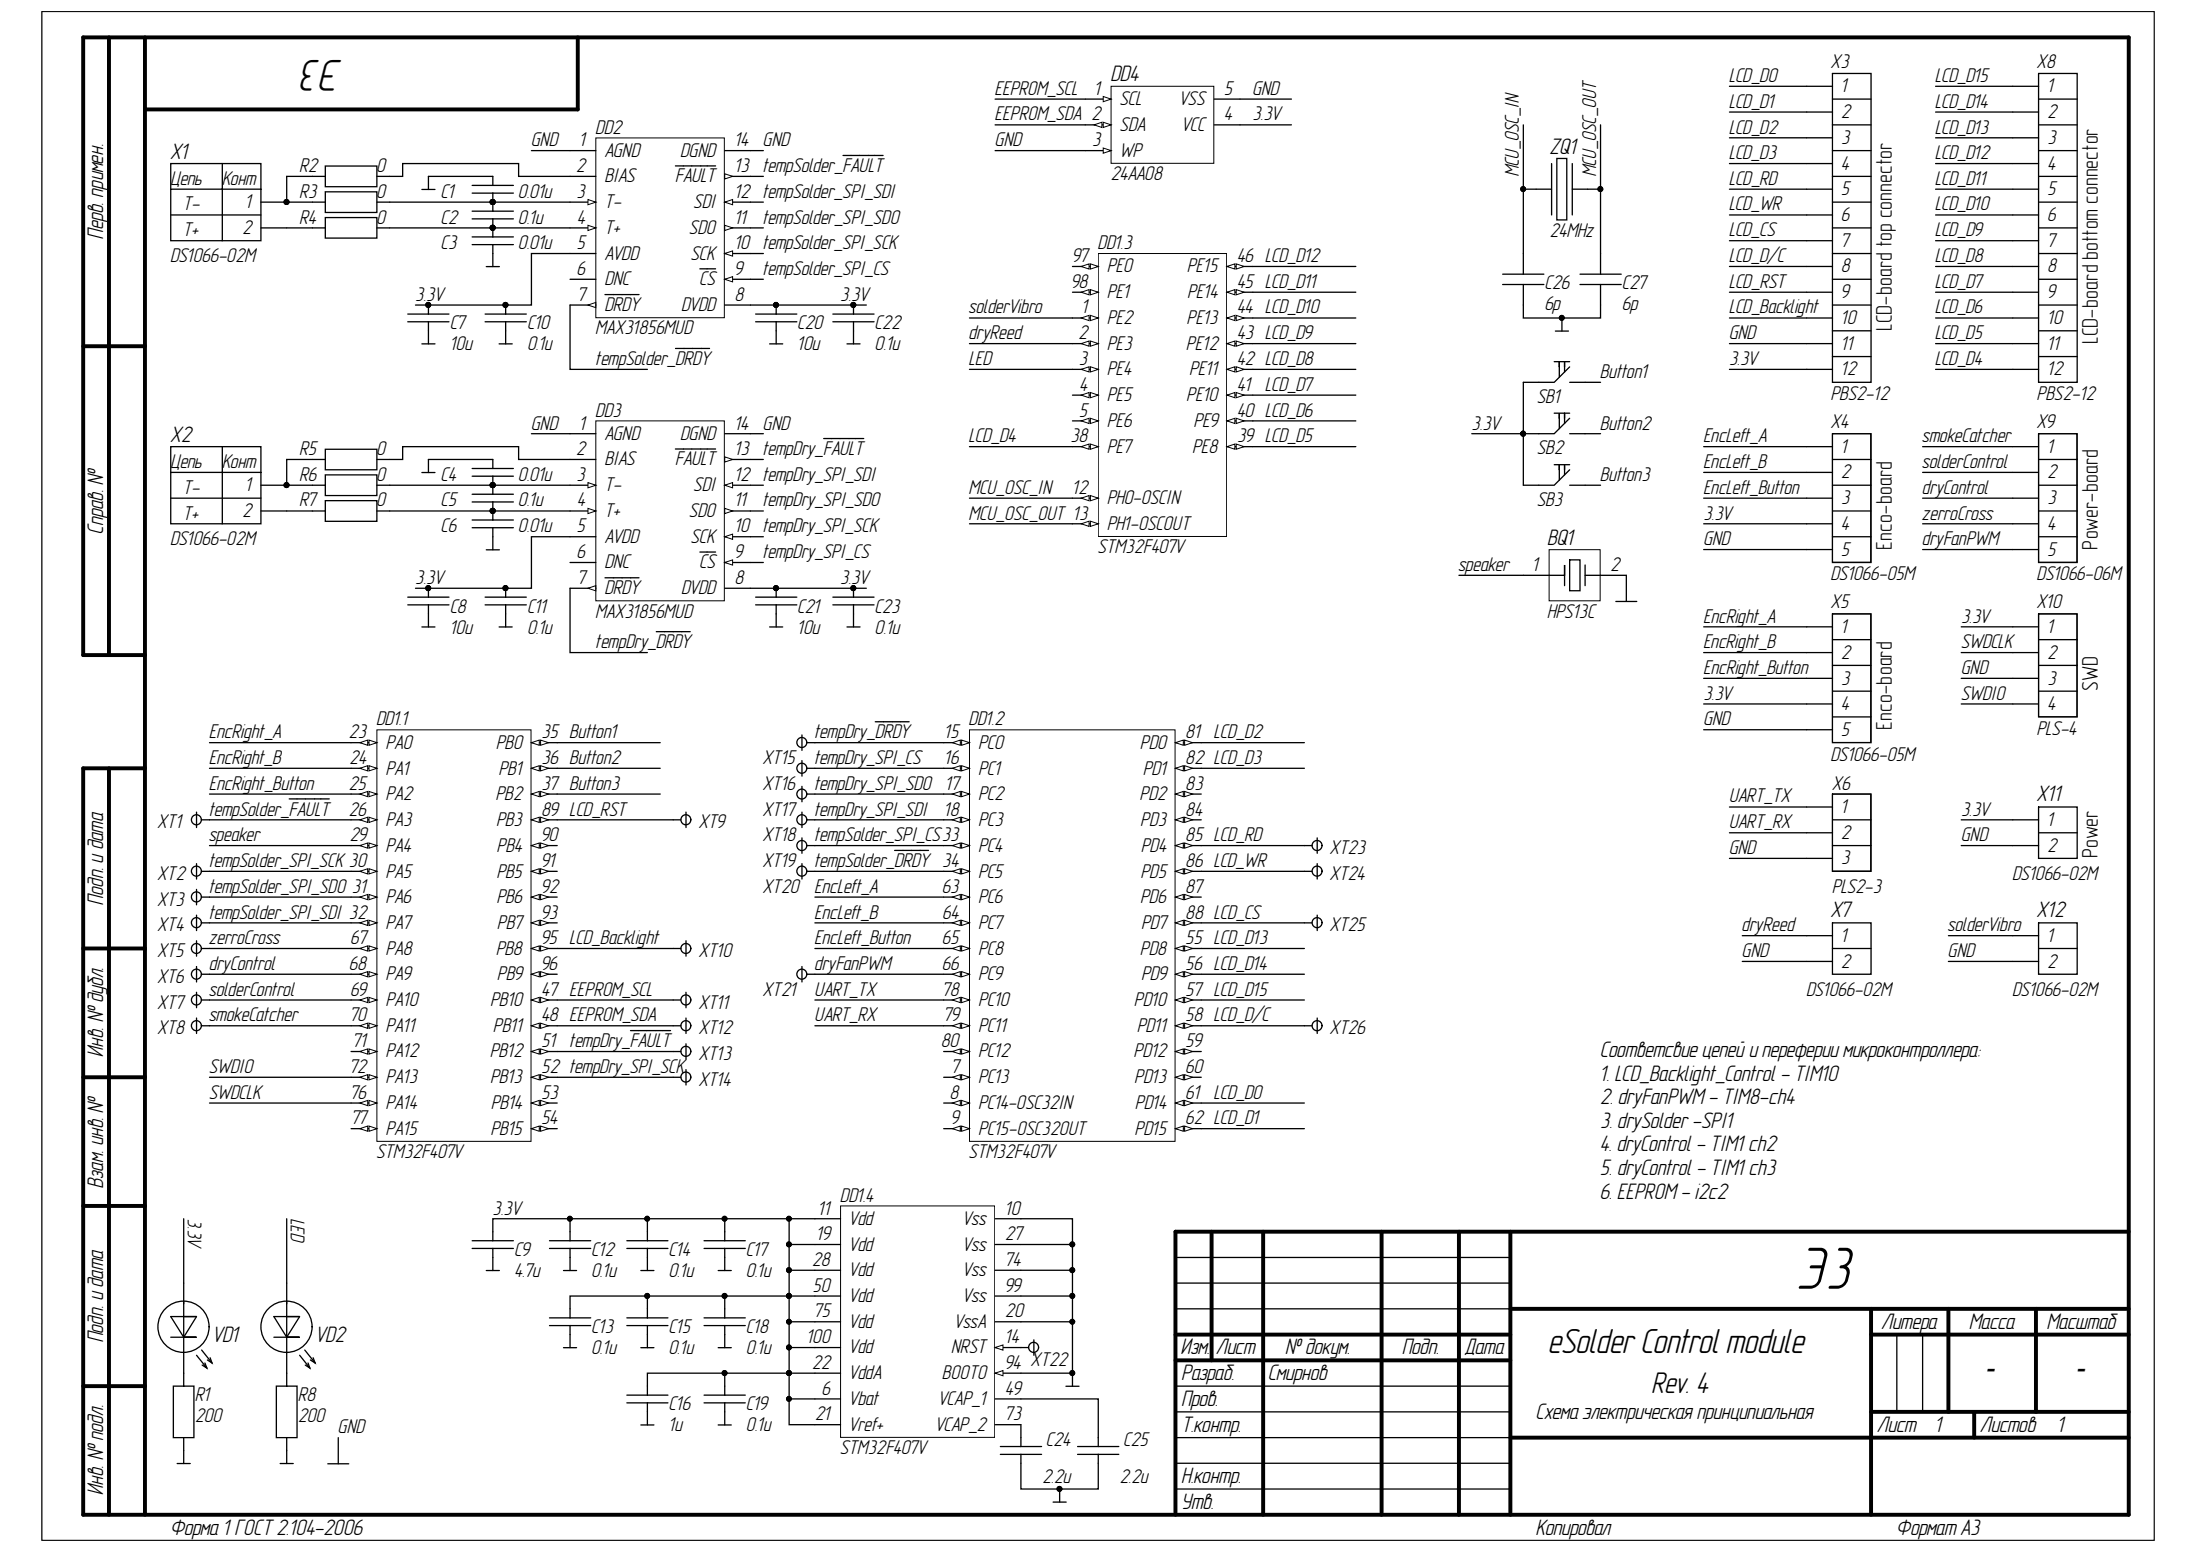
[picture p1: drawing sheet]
# Altium project eSolderControl_v3.PrjPcb
GlobalProjectName: eSolderControl; GlobalProjectRevision: 3
1 sheet, 84 parts. Net scope: global (net labels, ports and power ports of the same name join across sheets).
Board file: mainBoard.PcbDoc

## Sheet eSolderControl_v3.SchDoc: =GlobalProjectName
size 410 x 297 mm; Author: Смирнов; DocumentNumber: Э3; Revision: 3; SheetNumber: 1; SheetTotal: 1; PageSetup: Record=PageOptions¦CenterHorizontal=True¦CenterVertical=True¦PrintScale=1.00¦XCorrection=1.00¦YCorrection=1.00¦PrintKind=1¦BorderSize=5000000¦LeftOffset=0¦BottomOffset=0¦Orientation=2¦PaperLength=1000¦PaperWidth=1000¦Scale=100¦PaperSource=15¦PrintQuality=1200¦MediaType=1¦DitherType=10¦PaperKind=A3¦PrintScaleMode=1; Weight: -; ScaleFactor: -

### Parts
BQ1  HPS13C  [HPS13C]
C1  0.01u  [C0603]
C2  0.1u  [C0603]
C3  0.01u  [C0603]
C4  0.01u  [C0603]
C5  0.1u  [C0603]
C6  0.01u  [C0603]
C7  10u  [C0603]
C8  10u  [C0603]
C9  4.7u  [C0603]
C10  0.1u  [C0603]
C11  0.1u  [C0603]
C12  0.1u  [C0603]
C13  0.1u  [C0603]
C14  0.1u  [C0603]
C15  0.1u  [C0603]
C16  1u  [C0603]
C17  0.1u  [C0603]
C18  0.1u  [C0603]
C19  0.1u  [C0603]
C20  10u  [C0603]
C21  10u  [C0603]
C22  0.1u  [C0603]
C23  0.1u  [C0603]
C24  2.2u  [C0603]
C25  2.2u  [C0603]
C26  6p  [C0603]
C27  6p  [C0603]
DD1  STM32F407V  [LQFP100]  (parts A,B,C,D of 4)
DD2  MAX31856MUD  [TSSOP65P640X120-14N]
DD3  MAX31856MUD  [TSSOP65P640X120-14N]
DD4  24AA08  [SOT95P245X145-5N]
R1  200  [R0603]
R2  0  [R0603]
R3  0  [R0603]
R4  0  [R0603]
R5  0  [R0603]
R6  0  [R0603]
R7  0  [R0603]
R8  200  [R0603]
SB1  *  [TS_6x6]  (value not drawn)
SB2  *  [TS_6x6]  (value not drawn)
SB3  *  [TS_6x6]  (value not drawn)
VD1  *  [LED 0603_Green]  (value not drawn)
VD2  *  [LED 0603_RED]  (value not drawn)
X1  DS1066-02M  [DS1066-02M]
X2  DS1066-02M  [DS1066-02M]
X3  PBS2-12  [PBS2-12]
X4  DS1066-05M  [DS1066-05M]
X5  DS1066-05M  [DS1066-05M]
X6  PLS2-3  [PLS2-3]
X7  DS1066-02M  [DS1066-02M]
X8  PBS2-12  [PBS2-12]
X9  DS1066-06M  [DS1066-05M]
X10  PLS-4  [PLS-4]
X11  DS1066-02M  [DS1066-02M]
X12  DS1066-02M  [DS1066-02M]
XT1  CheckPoint  [CheckPoint_2mm]  (value not drawn)  (no BOM)
XT2  CheckPoint  [CheckPoint_2mm]  (value not drawn)  (no BOM)
XT3  CheckPoint  [CheckPoint_2mm]  (value not drawn)  (no BOM)
XT4  CheckPoint  [CheckPoint_2mm]  (value not drawn)  (no BOM)
XT5  CheckPoint  [CheckPoint_2mm]  (value not drawn)  (no BOM)
XT6  CheckPoint  [CheckPoint_2mm]  (value not drawn)  (no BOM)
XT7  CheckPoint  [CheckPoint_2mm]  (value not drawn)  (no BOM)
XT8  CheckPoint  [CheckPoint_2mm]  (value not drawn)  (no BOM)
XT9  CheckPoint  [CheckPoint_2mm]  (value not drawn)  (no BOM)
XT10  CheckPoint  [CheckPoint_2mm]  (value not drawn)  (no BOM)
XT11  CheckPoint  [CheckPoint_2mm]  (value not drawn)  (no BOM)
XT12  CheckPoint  [CheckPoint_2mm]  (value not drawn)  (no BOM)
XT13  CheckPoint  [CheckPoint_2mm]  (value not drawn)  (no BOM)
XT14  CheckPoint  [CheckPoint_2mm]  (value not drawn)  (no BOM)
XT15  CheckPoint  [CheckPoint_2mm]  (value not drawn)  (no BOM)
XT16  CheckPoint  [CheckPoint_2mm]  (value not drawn)  (no BOM)
XT17  CheckPoint  [CheckPoint_2mm]  (value not drawn)  (no BOM)
XT18  CheckPoint  [CheckPoint_2mm]  (value not drawn)  (no BOM)
XT19  CheckPoint  [CheckPoint_2mm]  (value not drawn)  (no BOM)
XT20  CheckPoint  [CheckPoint_2mm]  (value not drawn)  (no BOM)
XT21  CheckPoint  [CheckPoint_2mm]  (value not drawn)  (no BOM)
XT22  CheckPoint  [CheckPoint_2mm]  (value not drawn)  (no BOM)
XT23  CheckPoint  [CheckPoint_2mm]  (value not drawn)  (no BOM)
XT24  CheckPoint  [CheckPoint_2mm]  (value not drawn)  (no BOM)
XT25  CheckPoint  [CheckPoint_2mm]  (value not drawn)  (no BOM)
XT26  CheckPoint  [CheckPoint_2mm]  (value not drawn)  (no BOM)
ZQ1  24MHz  [XRCGB_F_Z]

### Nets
GND: BQ1.2 C26.1 C27.1 DD2.1(AGND) DD2.14(DGND) DD3.1(AGND) DD3.14(DGND) DD4.3(WP) DD4.5(VSS) R1.2 R8.2 X3.11 X4.5 X5.5 X6.3 X7.2 X10.3 X11.2 X12.2
VCC: C1.2 C3.1 C4.2 C6.1 C7.1 C8.1 C9.1 C10.1 C11.1 C12.1 C13.1 C14.1 C15.1 C16.1 C17.1 C18.1 C19.1 C20.1 C21.1 C22.1 C23.1 C24.2 C25.1 DD1.10(Vss) DD1.20(VssA) DD1.27(Vss) DD1.74(Vss) DD1.94(BOOT0) DD1.99(Vss)
3.3V: C7.2 C8.2 C9.2 C10.2 C11.2 C12.2 C13.2 C14.2 C15.2 C16.2 C17.2 C18.2 C19.2 C20.2 C21.2 C22.2 C23.2 DD1.6(Vbat) DD1.11(Vdd) DD1.19(Vdd) DD1.21(Vref+) DD1.22(VddA) DD1.28(Vdd) DD1.50(Vdd) DD1.75(Vdd) DD1.100(Vdd) DD2.5(AVDD) DD2.8(DVDD) DD3.5(AVDD) DD3.8(DVDD) DD4.4(VCC) SB1.1 SB2.1 SB3.1 VD1.1 X3.12 X4.4 X5.4 X10.1 X11.1
Button1: DD1.35(PB0) SB1.2
Button2: DD1.36(PB1) SB2.2
Button3: DD1.37(PB2) SB3.2
dryControl: DD1.68(PA9) X9.3 XT6.1
dryFanPWM: DD1.66(PC9) X9.5 XT21.1
dryReed: DD1.2(PE3) X7.1
EEPROM_SCL: DD1.47(PB10) DD4.1(SCL) XT11.1
EEPROM_SDA: DD1.48(PB11) DD4.2(SDA) XT12.1
EncLeft_A: DD1.63(PC6) X4.1
EncLeft_B: DD1.64(PC7) X4.2
EncLeft_Button: DD1.65(PC8) X4.3
EncRight_A: DD1.23(PA0) X5.1
EncRight_B: DD1.24(PA1) X5.2
EncRight_Button: DD1.25(PA2) X5.3
LCD_Backlight: DD1.95(PB8) X3.10 XT10.1
LCD_CS: DD1.88(PD7) X3.7 XT25.1
LCD_D0: DD1.61(PD14) X3.1
LCD_D1: DD1.62(PD15) X3.2
LCD_D2: DD1.81(PD0) X3.3
LCD_D3: DD1.82(PD1) X3.4
LCD_D4: DD1.38(PE7) X8.12
LCD_D5: DD1.39(PE8) X8.11
LCD_D6: DD1.40(PE9) X8.10
LCD_D7: DD1.41(PE10) X8.9
LCD_D8: DD1.42(PE11) X8.8
LCD_D9: DD1.43(PE12) X8.7
LCD_D10: DD1.44(PE13) X8.6
LCD_D11: DD1.45(PE14) X8.5
LCD_D12: DD1.46(PE15) X8.4
LCD_D13: DD1.55(PD8) X8.3
LCD_D14: DD1.56(PD9) X8.2
LCD_D15: DD1.57(PD10) X8.1
LCD_D/C: DD1.58(PD11) X3.8 XT26.1
LCD_RD: DD1.85(PD4) X3.5 XT23.1
LCD_RST: DD1.89(PB3) X3.9 XT9.1
LCD_WR: DD1.86(PD5) X3.6 XT24.1
LED: DD1.3(PE4) VD2.1
MCU_OSC_IN: C26.2 DD1.12(PH0-OSCIN) ZQ1.1
MCU_OSC_OUT: C27.2 DD1.13(PH1-OSCOUT) ZQ1.2
smokeCatcher: DD1.70(PA11) X9.1 XT8.1
solderControl: DD1.69(PA10) X9.2 XT7.1
solderVibro: DD1.1(PE2) X12.1
speaker: BQ1.1 DD1.29(PA4)
SWDCLK: DD1.76(PA14) X10.2
SWDIO: DD1.72(PA13) X10.4
tempDry_~{DRDY}: DD1.15(PC0) DD3.7(~{DRDY}) XT15.1
tempDry_~{FAULT}: DD1.51(PB12) DD3.13(~{FAULT}) XT13.1
tempDry_SPI_CS: DD1.16(PC1) DD3.9(~{CS}) XT16.1
tempDry_SPI_SCK: DD1.52(PB13) DD3.10(SCK) XT14.1
tempDry_SPI_SDI: DD1.18(PC3) DD3.12(SDI) XT18.1
tempDry_SPI_SDO: DD1.17(PC2) DD3.11(SDO) XT17.1
tempSolder_~{DRDY}: DD1.34(PC5) DD2.7(~{DRDY}) XT20.1
tempSolder_~{FAULT}: DD1.26(PA3) DD2.13(~{FAULT}) XT1.1
tempSolder_SPI_CS: DD1.33(PC4) DD2.9(~{CS}) XT19.1
tempSolder_SPI_SCK: DD1.30(PA5) DD2.10(SCK) XT2.1
tempSolder_SPI_SDI: DD1.32(PA7) DD2.12(SDI) XT4.1
tempSolder_SPI_SDO: DD1.31(PA6) DD2.11(SDO) XT3.1
UART_RX: DD1.79(PC11) X6.2
UART_TX: DD1.78(PC10) X6.1
zerroCross: DD1.67(PA8) X9.4 XT5.1
NetC1_1: C1.1 C2.2 DD2.3(T-) R3.2
NetC2_1: C2.1 C3.2 DD2.4(T+) R4.2
NetC4_1: C4.1 C5.2 DD3.3(T-) R6.2
NetC5_1: C5.1 C6.2 DD3.4(T+) R7.2
NetC24_1: C24.1 DD1.73(VCAP_2)
NetC25_2: C25.2 DD1.49(VCAP_1)
NetDD1_14: DD1.14(NRST) XT22.1
NetDD2_2: DD2.2(BIAS) R2.2
NetDD3_2: DD3.2(BIAS) R5.2
NetR1_1: R1.1 VD1.2
NetR2_1: R2.1 R3.1 X1.1
NetR4_1: R4.1 X1.2
NetR5_1: R5.1 R6.1 X2.1
NetR7_1: R7.1 X2.2
NetR8_1: R8.1 VD2.2

Not connected (* = marked no-connect by the designer): DD1 4(PE5) 5(PE6) 7(PC13) 8(PC14-OSC32IN) 9(PC15-OSC32OUT) 53(PB14) 54(PB15) 59(PD12) 60(PD13) 71(PA12) 77(PA15) 80(PC12) 83(PD2) 84(PD3) 87(PD6) 90(PB4) 91(PB5) 92(PB6) 93(PB7) 96(PB9) 97(PE0) 98(PE1); DD2 6(DNC); DD3 6(DNC)

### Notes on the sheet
- Цепь
- (near X1) Конт
- T-
- T+
- (near X3) LCD-board top connector
- (near X8) LCD-board bottom connector
- (near X2) Конт
- (near X4) Enco-board
- (near X9) Power-board
- (near X10) SWD
- (near X5) Enco-board
- (near X11) Power
- Соответсвие цепей и переферии микроконтроллера:
  1. LCD_Backlight_Control - TIM10
  2. dryFanPWM - TIM8-ch4
  3. drySolder -SPI1
  4. dryControl - TIM1 ch2
  5. dryControl - TIM1 ch3
  6. EEPROM - i2c2
  7. UART - UART4
- eSolder Control module
- Rev. 4
